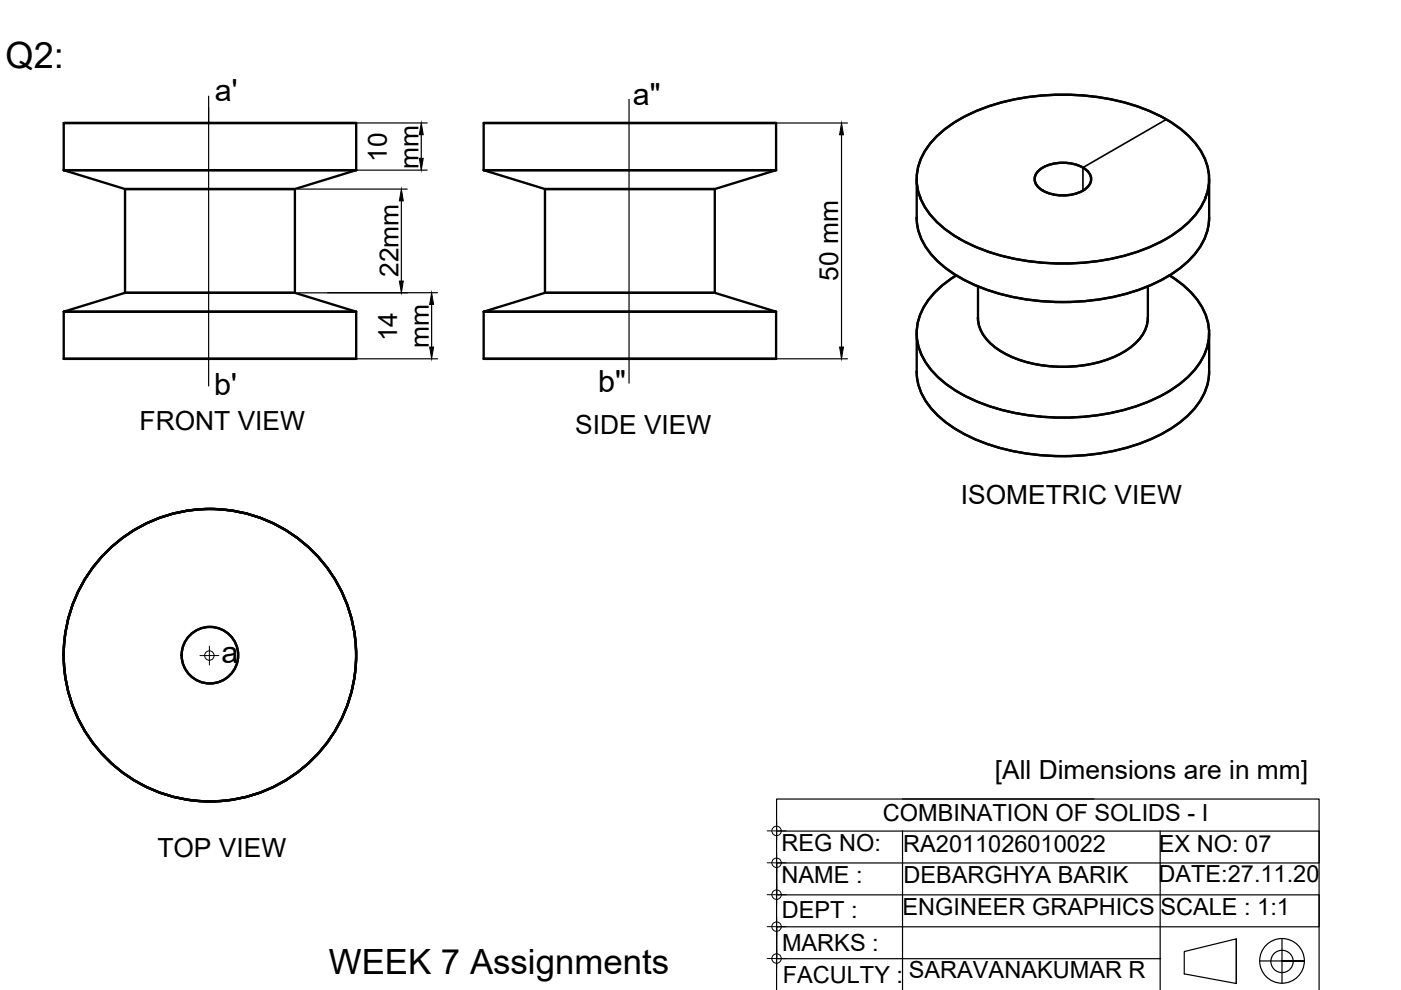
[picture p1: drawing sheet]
<svg xmlns="http://www.w3.org/2000/svg" width="297mm" height="210mm" viewBox="0 0 297 210" stroke-linecap="round" stroke-linejoin="round" font-family="sans-serif">
<!-- layer: MD_Visible -->
<g fill="none" stroke="#000" stroke-width=".5">
<path d="M13.5 36.1h62M13.5 36.1l13 4h36l13-4M13.5 26.1h62M13.5 36.1v-10h62v10M102.5 36.1h62M102.5 36.1l13 4h36l13-4M102.5 26.1h62M102.5 36.1v-10h62v10M194.4 38l-.1 8.1a13.7 13.7 0 0 0 6 10.6 38.7 38.7 0 0 0 20 7.1 46.8 46.8 0 0 0 27-5 17.5 17.5 0 0 0 8.7-9.8l.4-2.9M198.6 28.9a32.9 32.9 0 0 1 16.7-7.9 49.6 49.6 0 0 1 30.2 3.4 21.1 21.1 0 0 1 9.6 8.6 11.2 11.2 0 0 1-1.8 12.7 29.5 29.5 0 0 1-15.7 8.7 50.1 50.1 0 0 1-32.4-2.8 21.1 21.1 0 0 1-9.6-8.6 11.2 11.2 0 0 1 1.8-12.8zM220.4 36a8.9 8.9 0 0 1 9.9 0 2.36 2.36 0 0 1 0 3.9 8.9 8.9 0 0 1-9.9 0 2.36 2.36 0 0 1 0-3.9zM256.4 38v8.1"/>
<path d="M26.5 40.1h36v22h-36zM115.5 40.1h36v22h-36zM202.8 58.4a17.5 17.5 0 0 0-8 9.1 11.5 11.5 0 0 0 2.8 11.1 30 30 0 0 0 15.7 8.5 50.2 50.2 0 0 0 32-2.7 19.7 19.7 0 0 0 10.3-9.8 11.5 11.5 0 0 0-3.1-12.6l-2.8-2.5-1.7-1.1M13.5 66.1l13-4h36l13 4zM13.5 76.1h62zM13.5 76.1v-10h62v10M102.5 66.1l13-4h36l13 4zM102.5 76.1h62zM102.5 76.1v-10h62v10M194.4 70.6l-.1 8.2a13.7 13.7 0 0 0 6 10.6 38.7 38.7 0 0 0 20 7.1 46.8 46.8 0 0 0 27-5 17.5 17.5 0 0 0 8.7-9.8l.4-2.9M207.4 60.7l-.1 6.7a8.4 8.4 0 0 0 4.7 6.9 28 28 0 0 0 22.4 2.1 13.1 13.1 0 0 0 8.5-6.8l.5-2.2v-6.7M256.4 70.6v8.2"/>
<circle cx="44.5" cy="138.9" r="6"/>
<circle cx="44.5" cy="138.9" r="31"/>
</g>
<g fill="#000">
<circle cx="195.2" cy="42.1" r=".25"/>
<circle cx="255.6" cy="42.1" r=".25"/>
</g>
<!-- layer: MD_Visible Narrow -->
<path d="M247.3 25.3l-17.7 10.2v4.9" fill="none" stroke="#000" stroke-width=".35"/>
<!-- layer: 0 -->
<g fill="none" stroke="#000" stroke-width=".25">
<path d="M44.2 20.4v61.4M75.4 26.1h15.2M75.4 36.1h15.2M89.3 28.6v5M133.4 21.1v60.1M140.2 26.1h39.5M178.4 28.6v45M63.1 40.1h23.2M85.1 42.6v17M69.5 76.1h23.3M91.5 64.6v9M92.8 62.1h-29.7"/>
<path d="M140.2 76.1h39.5M164.7 176.2h115v6.8h-115v6.7h115v6.8h-115v6.8h81.4M191.4 176.2v33.7M191.4 169.4h40.5M246 176.2v33.7M262.1 199.1v9.4M271.8 199v9.5M164.7 209.9v-40.5h115v40.5M251.1 201.8l11-2.7v9.4l-11-2zM267.1 203.7h9.4h-4.7"/>
<circle cx="271.8" cy="203.7" r="4.7"/>
<circle cx="271.8" cy="203.8" r="2.37"/>
</g>
<g fill="none" stroke="#000" stroke-width=".21">
<path d="M42.4 139h4M44.4 137v4M162.7 176.2h4M164.7 174.2v4M162.7 196.5h4M162.7 189.7h4M162.7 182.9h4M164.7 180.9v4M164.7 187.7v4M164.7 194.5v4M162.7 203.2h4M164.7 201.2v4"/>
<circle cx="44.4" cy="139" r="1"/>
<circle cx="164.6" cy="176.2" r="1"/>
<circle cx="164.6" cy="182.9" r="1"/>
<circle cx="164.6" cy="189.7" r="1"/>
<circle cx="164.6" cy="196.5" r="1"/>
<circle cx="164.6" cy="203.2" r="1"/>
</g>
<path d="M89.3 26.1l.4 2.5h-.8zM88.9 33.6h.8l-.4 2.5zM178.4 26.1l.4 2.5h-.8zM85.1 40.1l.4 2.5h-.8zM84.7 59.6h.8l-.4 2.5zM91.5 62.1l.4 2.5h-.8zM91.1 73.6h.8l-.4 2.5zM178 73.6h.8l-.4 2.5z" fill="#000" stroke="#000" stroke-width=".21"/>
<text font-size="7.7" x="1.2" y="14.3">Q2:</text>
<text font-size="7.4" x="69.7" y="206.5">WEEK 7 Assignments</text>
<g font-size="6.5">
<text x="45.6" y="21.4">a'</text>
<text x="134.2" y="22.2">a&quot;</text>
<text x="45.4" y="83.8">b'</text>
<text x="126.8" y="83.2">b&quot;</text>
<text x="47" y="140.6">a</text>
</g>
<g font-size="5.6">
<text x="82" y="34.3" transform="rotate(-90 82 34.3)">10</text>
<text x="88.7" y="35.7" transform="rotate(-90 88.7 35.7)">mm</text>
<text x="84.5" y="58.8" transform="rotate(-90 84.5 58.8)">22mm</text>
<text x="177.7" y="59.6" transform="rotate(-90 177.7 59.6)">50 mm</text>
<text x="84.2" y="72.3" transform="rotate(-90 84.2 72.3)">14</text>
<text x="90.9" y="73.7" transform="rotate(-90 90.9 73.7)">mm</text>
<text x="29.6" y="91.2">FRONT VIEW</text>
<text x="122" y="91.9">SIDE VIEW</text>
<text x="203.7" y="106.9">ISOMETRIC VIEW</text>
<text x="210.9" y="165.2">[All Dimensions are in mm]</text>
<text x="33.4" y="181.7">TOP VIEW</text>
</g>
<g font-size="5">
<text x="187.2" y="174.1">COMBINATION OF SOLIDS - I</text>
<text x="165.7" y="180.5">REG NO:</text>
<text x="191.5" y="180.5">RA2011026010022</text>
<text x="245.7" y="180.5">EX NO: 07</text>
<text x="165.7" y="187.3">NAME :</text>
<text x="191.6" y="187.1">DEBARGHYA BARIK</text>
<text x="245.6" y="187.1">DATE:27.11.20</text>
<text x="165.8" y="194.7">DEPT :</text>
<text x="191.4" y="194">ENGINEER GRAPHICS</text>
<text x="246" y="194">SCALE : 1:1</text>
<text x="165.8" y="201.7">MARKS :</text>
<text x="166" y="208.3">FACULTY :</text>
<text x="192.7" y="207.3">SARAVANAKUMAR R</text>
</g>
</svg>
